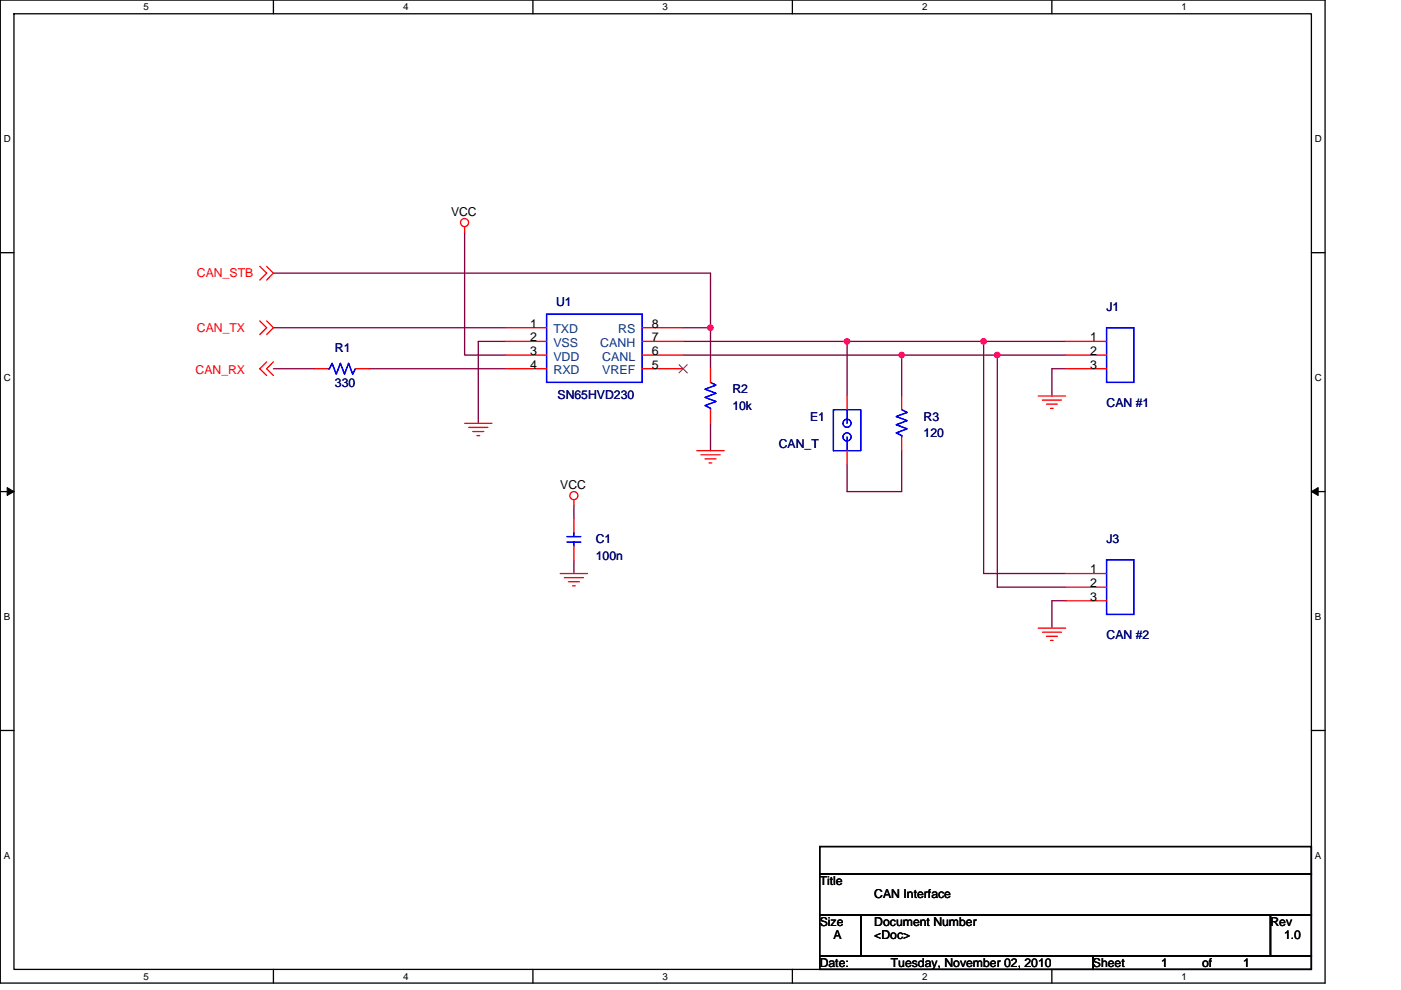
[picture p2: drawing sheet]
<svg xmlns="http://www.w3.org/2000/svg" width="297mm" height="210mm" viewBox="0 0 297 210" stroke-linecap="round" stroke-linejoin="round" font-family="sans-serif">
<path d="M.1 0h280.8v208.5h-280.8zM3 2.9h275v202.7h-275z" fill="none" stroke="#000" stroke-width=".28"/>
<g fill="#fff">
<path d="M30.5 .3h1.1v2.3h-1.1z"/>
<path d="M30.5 205.9h1.1v2.3h-1.1z"/>
</g>
<path d="M58 0v2.9M58 205.6v2.9" fill="none" stroke="#000" stroke-width=".28"/>
<g fill="#fff">
<path d="M85.5 .3h1.1v2.3h-1.1z"/>
<path d="M85.5 205.9h1.1v2.3h-1.1z"/>
</g>
<path d="M113 0v2.9M113 205.6v2.9" fill="none" stroke="#000" stroke-width=".28"/>
<g fill="#fff">
<path d="M140.5 .3h1.1v2.3h-1.1z"/>
<path d="M140.5 205.9h1.1v2.3h-1.1z"/>
</g>
<path d="M168 0v2.9M168 205.6v2.9" fill="none" stroke="#000" stroke-width=".28"/>
<g fill="#fff">
<path d="M195.5 .3h1.2v2.3h-1.2z"/>
<path d="M195.5 205.9h1.2v2.3h-1.2z"/>
</g>
<path d="M223 0v2.9M223 205.6v2.9" fill="none" stroke="#000" stroke-width=".28"/>
<g fill="#fff">
<path d="M250.5 .3h1.2v2.3h-1.2z"/>
<path d="M250.5 205.9h1.2v2.3h-1.2z"/>
<path d="M.8 28.3h1.5v2.3h-1.5z"/>
<path d="M278.8 28.3h1.5v2.3h-1.5z"/>
<path d="M.8 78.9h1.5v2.3h-1.5z"/>
<path d="M278.8 78.9h1.5v2.3h-1.5z"/>
</g>
<path d="M.1 53.6h2.9M278 53.6h2.9" fill="none" stroke="#000" stroke-width=".28"/>
<g fill="#fff">
<path d="M.8 129.6h1.4v2.3h-1.4z"/>
<path d="M278.8 129.6h1.4v2.3h-1.4z"/>
</g>
<path d="M.1 104.3h2.9M278 104.3h2.9" fill="none" stroke="#000" stroke-width=".28"/>
<path d="M1.5 103.4l1.5 .9-1.5 .8zM278 104.3l1.5-.9v1.7z" fill="#000" stroke="#000" stroke-width=".21"/>
<g fill="#fff">
<path d="M.8 180.3h1.4v2.3h-1.4z"/>
<path d="M278.8 180.3h1.4v2.3h-1.4z"/>
</g>
<path d="M.1 154.9h2.9M278 154.9h2.9M173.8 179.6h104.2v5.7h-104.2zM173.8 194h8.7v8.7h-8.7zM173.8 185.3h104.2v8.7h-104.2zM182.5 194h86.9v8.7h-86.9zM269.4 194h8.6v8.7h-8.6zM173.8 202.7h57.9v2.9h-57.9zM231.7 202.7h46.3v2.9h-46.3z" fill="none" stroke="#000" stroke-width=".28"/>
<g fill="none" stroke="#800040" stroke-width=".28">
<path d="M58 57.9h92.6v11.6M98.5 49.3v26h8.7M58 69.5h49.2M58 78.2h8.7M78.2 78.2h29M107.2 72.4h-5.8v17.4M144.8 69.5h5.8M144.8 72.4h34.8v11.6M144.8 75.3h46.4v8.7M150.6 69.5v8.7M179.6 72.4h29M191.2 75.3h20.3"/>
<path d="M208.6 72.4v49.2h17.3M208.6 72.4h17.3M211.5 75.3v49.2h14.4M211.5 75.3h14.4M225.9 78.2h-2.9v5.8M150.6 89.8v5.8M191.2 95.6v8.7h-11.6v-5.8M121.7 107.2v2.9M121.7 118.7v2.9M225.9 127.4h-2.9v5.8"/>
</g>
<g fill="#f0f" stroke="#f0f" stroke-width=".28">
<circle cx="179.6" cy="72.4" r=".57"/>
<circle cx="150.6" cy="69.5" r=".57"/>
<circle cx="208.5" cy="72.4" r=".57"/>
<circle cx="211.4" cy="75.3" r=".57"/>
<circle cx="191.2" cy="75.3" r=".57"/>
</g>
<g fill="none" stroke="#f00" stroke-width=".28">
<path d="M55.1 56.5l1.4 1.4-1.4 1.5M56.5 56.5l1.5 1.4-1.5 1.5M98.5 48.1v1.2M55.1 68.1l1.4 1.4-1.4 1.5M56.5 68.1l1.5 1.4-1.5 1.5M56.5 76.8l-1.4 1.4 1.4 1.5M58 76.8l-1.5 1.4 1.5 1.5M66.7 78.2h2.9M75.4 78.2h2.8M107.2 78.2h8.7M107.2 69.5h8.7M107.2 72.4h8.7"/>
<path d="M107.2 75.3h8.7M136.2 78.2h8.6M136.2 69.5h8.6M136.2 72.4h8.6M136.2 75.3h8.6M150.6 78.2v2.9M225.9 78.2h8.7M225.9 72.4h8.7M225.9 75.3h8.7M98.5 89.8h5.8M99.4 90.7h4M100.2 91.5h2.4"/>
<path d="M101.1 92.4h.6M147.7 95.6h5.8M148.6 96.5h4.1M149.5 97.3h2.3M150.3 98.2h.6M150.6 86.9v2.9M179.6 84v2.9M179.6 95.6v2.9M191.2 84v2.9M191.2 92.7v2.9M220.1 84h5.8M221 84.9h4.1"/>
<path d="M221.9 85.7h2.3M222.7 86.6h.6M121.7 106v1.2M121.7 110.1v2.8M121.7 115.8v2.9M118.8 121.6h5.8M119.7 122.5h4M120.5 123.4h2.3M121.4 124.2h.6M220.1 133.2h5.8M221 134.1h4.1M221.9 135h2.3"/>
<path d="M222.7 135.8h.6M225.9 121.6h8.7M225.9 124.5h8.7M225.9 127.4h8.7"/>
<circle cx="98.5" cy="47.2" r=".86"/>
<circle cx="121.7" cy="105.1" r=".86"/>
</g>
<g fill="none" stroke="#00f" stroke-width=".28">
<path d="M69.6 78.2h.2l.6-1.2 .9 2.4 .9-2.4 .8 2.4 .9-2.4 .9 2.4 .6-1.2M115.9 66.6h20.3v14.5h-20.3zM234.6 69.5h5.8v11.6h-5.8zM150.6 81.1l1.2 .6-2.3 .9 2.3 .8-2.3 .9 2.3 .9-2.3 .8 1.1 .6v.3M176.7 86.9h5.8v8.7h-5.8zM179.6 92.7v2.9M179.6 86.9v2.9M191.2 86.9l1.1 .6-2.3 .8 2.3 .9-2.3 .9 2.3 .9-2.3 .8 1.2 .6v.3M120.2 115h2.9M120.2 113.8h2.9M121.7 112.9v.9M121.7 115v.8"/>
<path d="M234.6 118.7h5.8v11.6h-5.8z"/>
<circle cx="179.6" cy="92.7" r=".86"/>
<circle cx="179.6" cy="89.8" r=".86"/>
</g>
<path d="M144 77.3l1.7 1.8M145.7 77.3l-1.7 1.8" fill="none" stroke="#804000" stroke-width=".21"/>
<g font-size="2.6">
<text x="95.6" y="45.8">VCC</text>
<text x="112.4" y="69.5">1</text>
<text x="138.2" y="69.5">8</text>
<text x="112.4" y="72.4">2</text>
<text x="112.4" y="75.3">3</text>
<text x="138.2" y="72.4">7</text>
<text x="138.2" y="75.3">6</text>
<text x="231.1" y="72.4">1</text>
<text x="231.1" y="75.3">2</text>
<text x="112.4" y="78.2">4</text>
<text x="138.2" y="78.2">5</text>
<text x="231.1" y="78.2">3</text>
<text x="118.8" y="103.7">VCC</text>
<text x="231.1" y="121.6">1</text>
<text x="231.1" y="124.5">2</text>
<text x="231.1" y="127.4">3</text>
<text x="173.8" y="187.7">Title</text>
<text x="185.4" y="190.6">CAN Interface</text>
<text x="173.8" y="196.4">Size</text>
<text x="185.4" y="196.4">Document Number</text>
<text x="269.4" y="196.4">Rev</text>
<text x="176.7" y="199.3">A</text>
<text x="185.4" y="199.3">&lt;Doc&gt;</text>
<text x="272.2" y="199.3">1.0</text>
<text x="173.8" y="205">Date:</text>
<text x="188.9" y="205">Tuesday, November 02, 2010</text>
<text x="231.7" y="205">Sheet</text>
<text x="246.2" y="205">1</text>
<text x="254.9" y="205">of</text>
<text x="263.6" y="205">1</text>
</g>
<g font-size="2.6" fill="#f00">
<text x="41.8" y="58.8">CAN_STB</text>
<text x="41.8" y="70.4">CAN_TX</text>
<text x="41.5" y="79.4">CAN_RX</text>
</g>
<g font-size="2.6" fill="#000080">
<text x="117.9" y="64.9">U1</text>
<text x="234.6" y="66.1">J1</text>
<text x="71" y="74.7">R1</text>
<text x="71" y="82">330</text>
<text x="155.3" y="83.4">R2</text>
<text x="118.2" y="84.6">SN65HVD230</text>
<text x="155.3" y="86.9">10k</text>
<text x="171.8" y="89.2">E1</text>
<text x="195.8" y="89.2">R3</text>
<text x="234.6" y="86.3">CAN #1</text>
<text x="165.1" y="95">CAN_T</text>
<text x="195.8" y="92.7">120</text>
<text x="126.3" y="115.3">C1</text>
<text x="126.3" y="118.8">100n</text>
<text x="234.6" y="115.3">J3</text>
<text x="234.6" y="135.6">CAN #2</text>
</g>
<g font-size="2.6" fill="#004080">
<text x="117.3" y="70.7">TXD</text>
<text x="131.1" y="70.7">RS</text>
<text x="117.3" y="73.6">VSS</text>
<text x="117.3" y="76.5">VDD</text>
<text x="127.3" y="73.6">CANH</text>
<text x="127.7" y="76.5">CANL</text>
<text x="117.3" y="79.4">RXD</text>
<text x="127.7" y="79.4">VREF</text>
</g>
<g font-size="2.1">
<text x="30.5" y="2.2">5</text>
<text x="85.5" y="2.2">4</text>
<text x="140.5" y="2.2">3</text>
<text x="195.5" y="2.2">2</text>
<text x="250.5" y="2.2">1</text>
<text x=".8" y="30.1">D</text>
<text x="278.8" y="30.1">D</text>
<text x=".8" y="80.8">C</text>
<text x="278.8" y="80.8">C</text>
<text x=".8" y="131.4">B</text>
<text x="278.8" y="131.4">B</text>
<text x=".8" y="182.1">A</text>
<text x="278.8" y="182.1">A</text>
<text x="30.5" y="207.8">5</text>
<text x="85.5" y="207.8">4</text>
<text x="140.5" y="207.8">3</text>
<text x="195.5" y="207.8">2</text>
<text x="250.5" y="207.8">1</text>
</g>
</svg>
